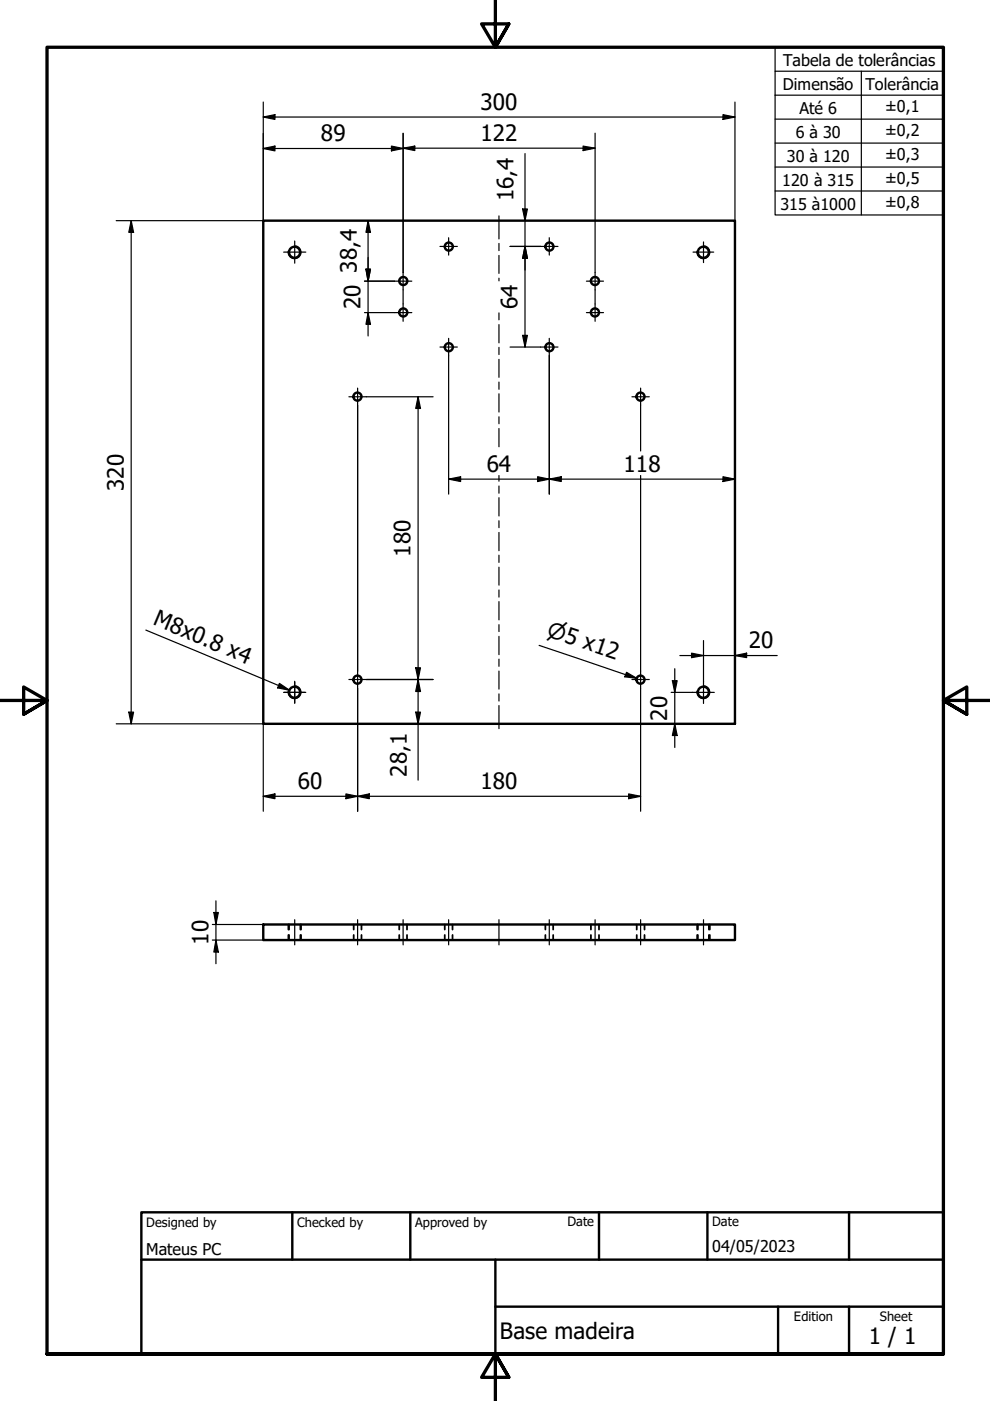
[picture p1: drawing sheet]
<svg xmlns="http://www.w3.org/2000/svg" width="210mm" height="297mm" viewBox="0 0 210 297" stroke-linecap="round" stroke-linejoin="round" font-family="sans-serif">
<!-- layer: Visible (ISO) -->
<g fill="none" stroke="#000" stroke-width=".51">
<path d="M55.8 46.8h100v106.7h-100zM55.8 196h100v3.3h-100z"/>
<circle cx="62.5" cy="53.5" r="1.17"/>
<circle cx="85.5" cy="59.6" r=".86"/>
<circle cx="95.2" cy="52.3" r=".86"/>
<circle cx="116.5" cy="52.3" r=".86"/>
<circle cx="126.1" cy="59.6" r=".86"/>
<circle cx="149.1" cy="53.5" r="1.17"/>
<circle cx="85.5" cy="66.2" r=".86"/>
<circle cx="95.2" cy="73.6" r=".86"/>
<circle cx="116.5" cy="73.6" r=".86"/>
<circle cx="126.1" cy="66.2" r=".86"/>
<circle cx="75.8" cy="84.1" r=".86"/>
<circle cx="135.8" cy="84.1" r=".86"/>
<circle cx="62.5" cy="146.8" r="1.17"/>
<circle cx="75.8" cy="144.1" r=".86"/>
<circle cx="135.8" cy="144.1" r=".86"/>
<circle cx="149.1" cy="146.8" r="1.17"/>
</g>
<!-- layer: Visible Narrow (ISO) -->
<path d="M62.7 52.2a1.3 1.3 0 0 1 1 1.5 1.3 1.3 0 0 1-1.5 1.1 1.3 1.3 0 0 1-1-1.5M149.4 52.2a1.3 1.3 0 0 1 1 1.5 1.3 1.3 0 0 1-1.5 1.1 1.3 1.3 0 0 1-1.1-1.5M62.7 145.5a1.3 1.3 0 0 1 1 1.5 1.3 1.3 0 0 1-1.5 1 1.3 1.3 0 0 1-1-1.5M149.4 145.5a1.3 1.3 0 0 1 1 1.5 1.3 1.3 0 0 1-1.5 1 1.3 1.3 0 0 1-1.1-1.5" fill="none" stroke="#000" stroke-width=".38"/>
<!-- layer: Hidden (ISO) -->
<g fill="none" stroke="#000" stroke-width=".38">
<path d="M61.2 196v1.1M61.2 198.2v1.1M61.3 196v1.1M61.3 198.2v1.1M63.7 196v1.1M63.7 198.2v1.1M63.8 196v1.1M63.8 198.2v1.1M75 196v1.1M75 198.2v1.1M76.6 196v1.1M76.6 198.2v1.1"/>
<path d="M84.6 196v1.1M84.6 198.2v1.1M86.3 196v1.1M86.3 198.2v1.1M94.3 196v1.1M94.3 198.2v1.1M95.9 196v1.1M95.9 198.2v1.1M115.6 196v1.1M115.6 198.2v1.1M117.3 196v1.1M117.3 198.2v1.1"/>
<path d="M125.3 196v1.1M125.3 198.2v1.1M127 196v1.1M127 198.2v1.1M135 196v1.1M135 198.2v1.1M136.7 196v1.1M136.7 198.2v1.1M147.8 196v1.1M147.8 198.2v1.1M148 196v1.1M148 198.2v1.1"/>
<path d="M150.3 196v1.1M150.3 198.2v1.1M150.5 196v1.1M150.5 198.2v1.1"/>
</g>
<!-- layer: Border (ISO) -->
<path d="M105 0v10l-2.9-4.9h5.8l-2.9 4.9 2.9-4.9M0 148.5h10l-5-2.8v5.7l5-2.9-5 2.9M210 148.5h-10l5-2.8v5.7l-5-2.9 5 2.9M10 287.1v-277.1h190v277.1h-190h190M107.9 292l-2.9-4.9 2.9 4.9h-5.8l2.9-4.9v9.9" fill="none" stroke="#000" stroke-width=".7"/>
<!-- layer: Title (ISO) -->
<path d="M30 257h170v30.1h-170zM62 257v10.1M87 257v10.1M127 257v10.1M150 257v10.1M180 257v10.1M30 267.1h170M105 277h95M105 267.1v20M165 277v10.1M180 277v10.1" fill="none" stroke="#000" stroke-width=".51"/>
<!-- layer: Centerline (ISO) -->
<g fill="none" stroke="#000" stroke-width=".25">
<path d="M105.8 45.8v4.9M105.8 51.6v1.5M105.8 54.2v3.8M105.8 59v.5M105.8 66.3v1.5M105.8 68.8v3.9M105.8 73.6v1.6M105.8 76.2v3.8M105.8 81v1.5M105.8 83.5v3.9M105.8 88.4v1.4M105.8 90.9v3.8"/>
<path d="M105.8 100.8v1.2M105.8 103v1.6M105.8 105.5v3.9M105.8 110.4v1.5M105.8 112.9v3.9M105.8 117.7v1.5M105.8 120.3v3.8M105.8 125.1v1.5M105.8 127.6v3.8M105.8 132.4v1.5M105.8 134.9v3.9M105.8 139.7v1.6"/>
<path d="M105.8 142.3v3.8M105.8 147.1v1.5M105.8 149.6v4.9M62.5 195v5.3M75.8 195v5.3M85.5 195v5.3M95.1 195v5.3M105.8 195v5.3M116.5 195v5.3M126.2 195v5.3M135.8 195v5.3M149.2 195v5.3"/>
</g>
<!-- layer: Dimension (ISO) -->
<g fill="none" stroke="#000" stroke-width=".25">
<path d="M55.8 31.5l2.5-.5v1zM55.8 24.8l2.5-.5v1zM55.8 31.5h29.7M55.8 21.6v25.2h-31.2M55.8 24.8h100M83 31l2.5 .5-2.5 .5zM85.5 31.4l2.4-.4v.9zM85.5 28.2v29.6M85.5 31.4h40.7M111.3 32.6v41M123.6 31l2.6 .4-2.6 .5zM126.2 28.2v29.6"/>
<path d="M153.3 24.3l2.5 .5-2.5 .5zM155.8 21.6v25.2M27.8 46.8l.5 2.5h-1zM27.8 46.8v106.7M77.3 59.6h6.3M77.6 57.1h.9l-.5 2.5zM78 46.8l.5 2.5h-.9zM78 46.8v24.4M108.1 52.2h6.5M110.8 44.3h1l-.5 2.5zM111.3 52.2l.5 2.6h-1zM77.3 66.3h6.3"/>
<path d="M78 66.3l.5 2.5h-.9zM85.5 61.5v2.9M95.1 75.4v29.4M108.1 73.6h6.5M110.8 71.1h1l-.5 2.5zM116.5 75.4v29.4M126.2 61.5v2.9M75.8 85.9v56.4M77.7 84.1h14.1M88.6 84.1l.6 2.5h-1.1zM88.6 84.1v81.3M135.8 85.9v9.7"/>
<path d="M95.1 101.6l2.6-.5v1zM95.1 101.6h60.7M114 101.1l2.5 .5-2.5 .5zM116.5 101.6l2.5-.5v1zM135.8 100.8v41.5M153.3 101.1l2.5 .5-2.5 .5zM144.1 139h20.7M146.6 138.5l2.6 .5-2.6 .4zM149.2 135.8v8.6M155.8 139l2.5-.5v.9zM24.6 153.5h31.2v18.5M27.3 151h1l-.5 2.5z"/>
<path d="M75.8 145.9v26.1M77.7 144.1h14.1M88.1 151h1.1l-.6 2.5zM88.1 141.6h1.1l-.6 2.5zM88.6 144.1l.6 2.5h-1.1zM135.8 145.9v26.1M142.3 146.8h4.5M142.6 144.3h1l-.5 2.5zM143.1 153.5l.5 2.4h-1zM143.1 141.8v16.7M55.8 168.8l2.5-.5v1zM55.8 168.8h80"/>
<path d="M73.3 168.3l2.5 .5-2.5 .5zM75.8 168.8l2.5-.5v1zM133.3 168.3l2.5 .5-2.5 .5zM45 196h10.8M45 199.3h10.8M45.3 193.5h1l-.5 2.5zM45.8 199.3l.5 2.6h-1zM45.8 191v13.3"/>
</g>
<g fill="#000">
<path d="M55.8 31.5l2.5-.5v1z" fill-rule="evenodd"/>
<path d="M55.8 24.8l2.5-.5v1z" fill-rule="evenodd"/>
<path d="M83 31l2.5 .5-2.5 .5z" fill-rule="evenodd"/>
<path d="M85.5 31.4l2.4-.4v.9z" fill-rule="evenodd"/>
<path d="M123.6 31l2.6 .4-2.6 .5z" fill-rule="evenodd"/>
<path d="M153.3 24.3l2.5 .5-2.5 .5z" fill-rule="evenodd"/>
<path d="M27.8 46.8l.5 2.5h-1z" fill-rule="evenodd"/>
<path d="M77.6 57.1h.9l-.5 2.5z" fill-rule="evenodd"/>
<path d="M77.6 57.1h.9l-.5 2.5z" fill-rule="evenodd"/>
<path d="M78 46.8l.5 2.5h-.9z" fill-rule="evenodd"/>
<path d="M110.8 44.3h1l-.5 2.5z" fill-rule="evenodd"/>
<path d="M111.3 52.2l.5 2.6h-1z" fill-rule="evenodd"/>
<path d="M111.3 52.2l.5 2.6h-1z" fill-rule="evenodd"/>
<path d="M78 66.3l.5 2.5h-.9z" fill-rule="evenodd"/>
<path d="M110.8 71.1h1l-.5 2.5z" fill-rule="evenodd"/>
<path d="M88.6 84.1l.6 2.5h-1.1z" fill-rule="evenodd"/>
<path d="M95.1 101.6l2.6-.5v1z" fill-rule="evenodd"/>
<path d="M114 101.1l2.5 .5-2.5 .5z" fill-rule="evenodd"/>
<path d="M116.5 101.6l2.5-.5v1z" fill-rule="evenodd"/>
<path d="M153.3 101.1l2.5 .5-2.5 .5z" fill-rule="evenodd"/>
<path d="M146.6 138.5l2.6 .5-2.6 .4z" fill-rule="evenodd"/>
<path d="M155.8 139l2.5-.5v.9z" fill-rule="evenodd"/>
<path d="M27.3 151h1l-.5 2.5z" fill-rule="evenodd"/>
<path d="M88.1 151h1.1l-.6 2.5z" fill-rule="evenodd"/>
<path d="M88.1 141.6h1.1l-.6 2.5z" fill-rule="evenodd"/>
<path d="M88.6 144.1l.6 2.5h-1.1z" fill-rule="evenodd"/>
<path d="M142.6 144.3h1l-.5 2.5z" fill-rule="evenodd"/>
<path d="M143.1 153.5l.5 2.4h-1z" fill-rule="evenodd"/>
<path d="M55.8 168.8l2.5-.5v1z" fill-rule="evenodd"/>
<path d="M73.3 168.3l2.5 .5-2.5 .5z" fill-rule="evenodd"/>
<path d="M75.8 168.8l2.5-.5v1z" fill-rule="evenodd"/>
<path d="M133.3 168.3l2.5 .5-2.5 .5z" fill-rule="evenodd"/>
<path d="M45.3 193.5h1l-.5 2.5z" fill-rule="evenodd"/>
<path d="M45.8 199.3l.5 2.6h-1z" fill-rule="evenodd"/>
</g>
<!-- layer: Center Mark (ISO) -->
<g fill="none" stroke="#000" stroke-width=".25">
<path d="M60.1 53.5h4.7M62.5 51.1v4.7M83.6 59.6h3.7M85.5 57.8v3.7M93.3 52.2h3.7M95.1 50.4v3.7M114.6 52.2h3.7M116.5 50.4v3.7M124.3 59.6h3.7M126.2 57.8v3.7M146.9 53.5h4.4M149.2 51.3v4.4"/>
<path d="M83.6 66.3h3.7M85.5 64.4v3.7M93.3 73.6h3.7M95.1 71.7v3.7M114.6 73.6h3.7M116.5 71.7v3.7M124.3 66.3h3.7M126.2 64.4v3.7M74 84.1h3.7M75.8 82.3v3.6M134 84.1h3.7M135.8 82.3v3.6"/>
<path d="M60.1 146.8h4.7M60.3 146.8h4.3M62.5 144.4v4.7M62.5 144.6v4.4M74 144.1h3.7M75.8 142.3v3.6M134 144.1h3.7M135.8 142.3v3.6M146.8 146.8h4.6M149.2 144.4v4.7"/>
</g>
<!-- layer: Symbol (ISO) -->
<g fill="none" stroke="#000" stroke-width=".25">
<path d="M164.3 15.1v-5.1h35.7v5.1M182.6 15.1v30.5M200 15.1h-35.7v5.1M200 15.1v30.5h-35.7v-25.4M164.3 20.2h35.7M164.3 25.3h35.7M164.3 30.3h35.7M164.3 35.4h35.7M164.3 40.5h35.7M30.9 133.6l30.5 12.8M114.3 136.8l20.7 7M59.2 144.9l2.2 1.5-2.5-.6z"/>
<path d="M132.8 142.5l2.2 1.3-2.5-.3z"/>
</g>
<g fill="#000">
<path d="M59.2 144.9l2.2 1.5-2.5-.6z" fill-rule="evenodd"/>
<path d="M132.8 142.5l2.2 1.3-2.5-.3z" fill-rule="evenodd"/>
</g>
<g font-size="4.8">
<text x="101.9" y="23.2">300</text>
<text x="68" y="29.9">89</text>
<text x="101.9" y="29.9">122</text>
<text x="108.9" y="42.7" transform="rotate(-90 108.9 42.7)">16,4</text>
<text x="75.7" y="57.8" transform="rotate(-90 75.7 57.8)">38,4</text>
<text x="76.5" y="65.6" transform="rotate(-90 76.5 65.6)">20</text>
<text x="109.7" y="65.6" transform="rotate(-90 109.7 65.6)">64</text>
<text x="103.2" y="100">64</text>
<text x="132.2" y="100">118</text>
<text x="26.2" y="104.1" transform="rotate(-90 26.2 104.1)">320</text>
<text x="87.1" y="118" transform="rotate(-90 87.1 118)">180</text>
<text x="32.3" y="132.4" transform="rotate(23 32.3 132.4)">M8x0.8 x4</text>
<text x="158.7" y="137.3">20</text>
<text x="141.5" y="152.8" transform="rotate(-90 141.5 152.8)">20</text>
<text x="63.2" y="167.2">60</text>
<text x="86.2" y="164.6" transform="rotate(-90 86.2 164.6)">28,1</text>
<text x="101.9" y="167.2">180</text>
<text x="44.2" y="200.3" transform="rotate(-90 44.2 200.3)">10</text>
<text x="106" y="283.8">Base madeira</text>
<text x="184.2" y="285">1 / 1</text>
</g>
<text font-size="4.6" x="115.8" y="134.8" transform="rotate(19 115.8 134.8)">⌀5 x12</text>
<g font-size="3.4">
<text x="166.1" y="14">Tabela de tolerâncias</text>
<text x="166" y="19">Dimensão</text>
<text x="183.5" y="19">Tolerância</text>
<text x="187.6" y="23.7">±0,1</text>
<text x="168.7" y="29.2">6 à 30</text>
<text x="169.5" y="24.1">Até 6</text>
<text x="187.6" y="28.8">±0,2</text>
<text x="166.8" y="34.3">30 à 120</text>
<text x="187.6" y="33.9">±0,3</text>
<text x="165.9" y="39.4">120 à 315</text>
<text x="187.6" y="39">±0,5</text>
<text x="165.5" y="44.4">315 à1000</text>
<text x="187.6" y="44.1">±0,8</text>
<text x="31" y="266">Mateus PC</text>
<text x="151" y="265.5">04/05/2023</text>
</g>
<g font-size="2.7">
<text x="31" y="260.1">Designed by</text>
<text x="63" y="260.1">Checked by</text>
<text x="88" y="260.1">Approved by</text>
<text x="120.3" y="260">Date</text>
<text x="151" y="260">Date</text>
<text x="168.3" y="280.1">Edition</text>
<text x="186.6" y="280.1">Sheet</text>
</g>
</svg>
